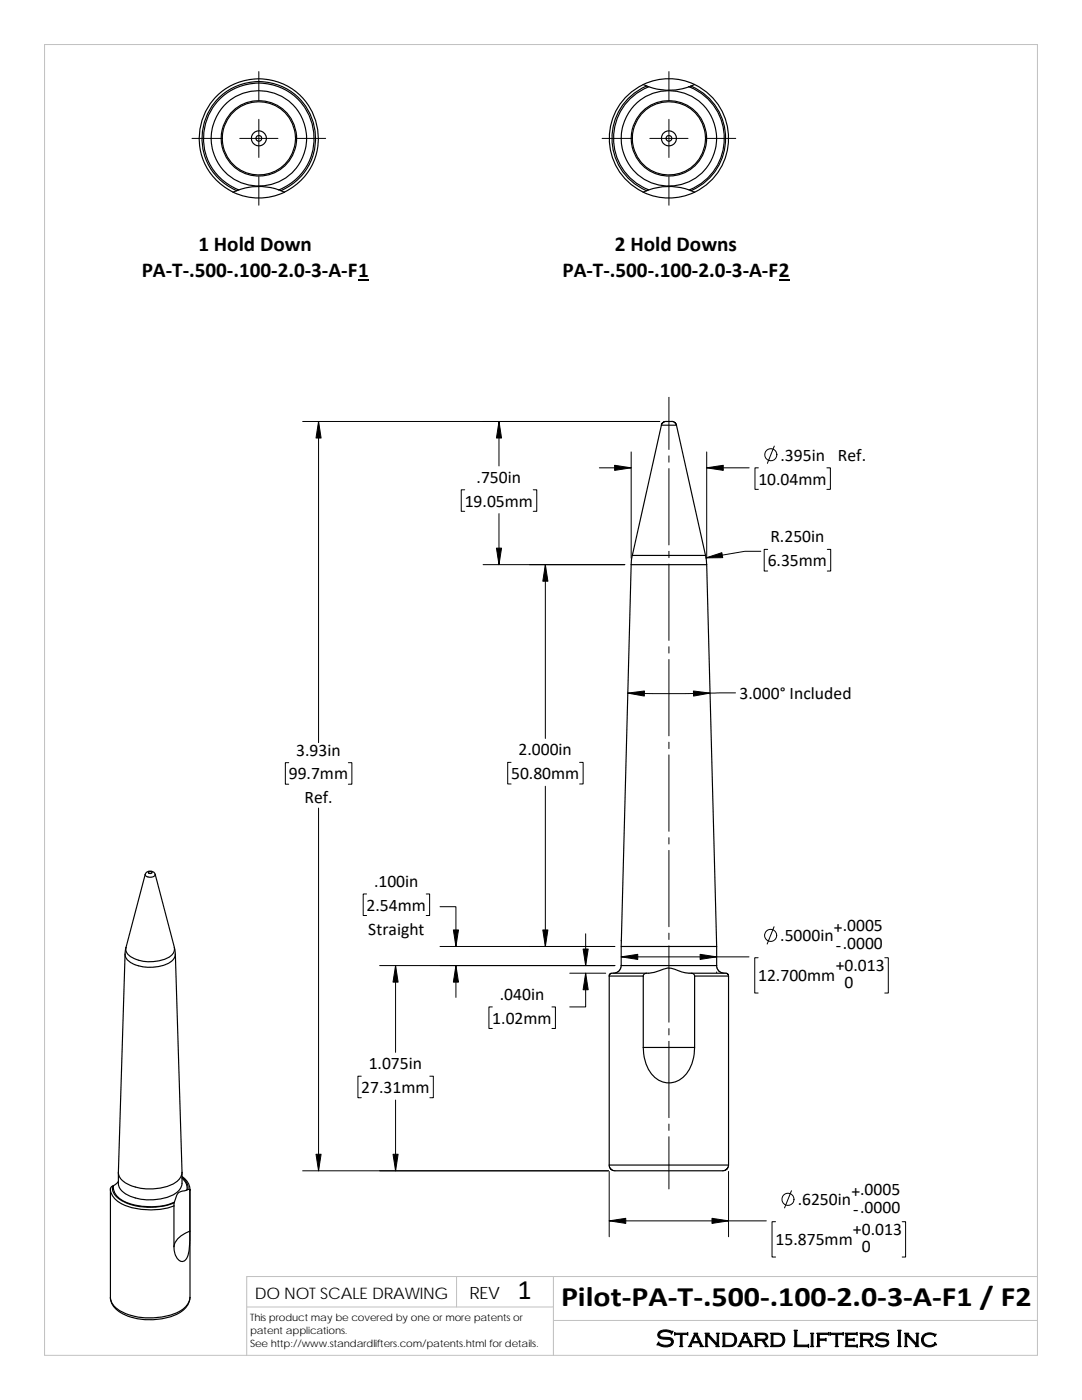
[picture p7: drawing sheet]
<svg xmlns="http://www.w3.org/2000/svg" width="216mm" height="279mm" viewBox="0 0 216 279" stroke-linecap="round" stroke-linejoin="round" font-family="sans-serif">
<path d="M8.9 8.9h198.1v261.6h-198.1zM91.1 254.8v6M110.4 254.8v15.7M207 254.8h-157.8v15.7M49.2 260.8h61.2M110.4 263.5h96.6" fill="none" stroke="#c0c0c0" stroke-width=".2"/>
<g fill="none" stroke="#000" stroke-width=".23">
<path d="M125.6 19.9a11.6 11.6 0 0 1 3.9-2.6 12.7 12.7 0 0 0 8.1 .1 11.1 11.1 0 0 1 6.9 10.3 11.1 11.1 0 0 1-7 10.2 13.1 13.1 0 0 0-8.2-.1 11.1 11.1 0 0 1-3.7-17.9zM128.4 16.9a11.9 11.9 0 0 0-6.8 10.7 11.9 11.9 0 0 0 6.8 10.8M128.4 16.9l.7 .3M128.4 16.9a11.9 11.9 0 0 1 10.2 0M129.1 17.2a11.3 11.3 0 0 0-7 10.4 11.3 11.3 0 0 0 6.9 10.5M129.1 17.2l.4 .1M137.9 17.2a11.3 11.3 0 0 1 6.9 10.4 11.3 11.3 0 0 1-6.9 10.5M137.9 17.2l-.4 .1M138.6 16.9a11.9 11.9 0 0 1 6.8 10.7 11.9 11.9 0 0 1-6.8 10.8M138.6 16.9l-.7 .3M47.2 38.1a11.3 11.3 0 0 1-4.5-17.4 11.3 11.3 0 0 1 17.9 0 11.3 11.3 0 0 1-4.5 17.4M47.2 38.1l-.7 .3"/>
<path d="M47.6 37.9l-.4 .2M47.6 37.9a11.9 11.9 0 0 1 8.1 0M55.6 37.9a11 11 0 0 0 4.8-17 11 11 0 0 0-17.6 .1 11 11 0 0 0 4.8 16.9M55.7 37.9l.4 .2M56.1 38.1l.7 .3a11.9 11.9 0 0 1-10.3 0M56.7 38.3a11.9 11.9 0 0 0 4.2-18.1 11.9 11.9 0 0 0-18.6 0 11.9 11.9 0 0 0 4.2 18.2M128.4 38.4a11.9 11.9 0 0 0 10.2 0M129.1 38.1l-.7 .3M129.5 37.9l-.4 .2M137.5 37.9l.4 .2M137.9 38.1l.7 .3M132 84.9l-5.8 25.9"/>
<path d="M132 84.9h3M135 84.9l5.8 25.9M135 84.9l-.4-.6-.5-.2h-1.5l-.5 .4-.1 .4M125.9 112.7l-1.9 80M125.9 112.7h15.1M126.2 110.8l-.3 1.9M126.2 110.8h14.6M140.8 110.8l.2 1.9M141 112.7l2 76.2M29 174.5a1.08 1.08 0 0 1 1-.7 1.08 1.08 0 0 1 1 .7M29 174.5a1.13 1.13 0 0 0 2 0M29 174.5l-3.9 14.6"/>
<path d="M29.6 174h.5l.3 .2a.38 .38 0 0 1-.5 .2 .38 .38 0 0 1-.3-.4zM31 174.5l3.8 14.6a2.02 2.02 0 0 1-1.7 2.2 7.7 7.7 0 0 1-7.4-.7 1.5 1.5 0 0 1-.6-1.5M25 190.4l-1.4 43.6a3.4 3.4 0 0 0 2.8 2.7 11.1 11.1 0 0 0 8.5-.6 2.65 2.65 0 0 0 1.4-2.1l-1.3-43.6M25 190.4a2.97 2.97 0 0 0 2.6 2.3 8.4 8.4 0 0 0 6.6-.8l.5-.6 .3-.9M25.1 189.1l-.1 1.3M34.8 189.1l.2 1.3M121.6 194.8h6.8M121.6 194.8v37.7M124 192.7h19M124 192.7l-.1 .5-.4 .5-.5 .4-.6 .1M124 188.9h19M128.4 194.8a1.01 1.01 0 0 1 1.1-.6l1.1-.1a8.2 8.2 0 0 1 3.3-.9l.7 .2a10.7 10.7 0 0 0 3.6 .9l.4 .5"/>
<path d="M128.4 194.8v14.2M129.1 194.2h-7.1l-.3 .2-.1 .4M137.9 194.2h7l.3 .2 .2 .4M138.6 194.8h6.8M138.6 194.8v14.2M143 188.9v3.8M143 192.7l.1 .6 .4 .5 .5 .3 .5 .1M145.4 194.8v37.7M128.4 209h10.2M128.4 209a7.5 7.5 0 0 0 2.9 6.5 4.5 4.5 0 0 0 6.5-2.5l.4-1.2 .4-2.8M22 237.4a3.8 3.8 0 0 0 2.9 3.1 14.6 14.6 0 0 0 9.8 .2M22.4 236.7l-.4 .5v21.7"/>
<path d="M22.4 236.7a3 3 0 0 0 2.2 3.1 12.7 12.7 0 0 0 10.2 .2v-.1M22.6 236.6l-.2 .1M23.6 234v2.2a3.4 3.4 0 0 0 2.8 2.7 11 11 0 0 0 8.5-.7 2.66 2.66 0 0 0 1.4-2v-2.2M23.6 235.8l-1 .8a2.84 2.84 0 0 0 1.5 2.8 12.7 12.7 0 0 0 10.7 .5 2.63 2.63 0 0 1 1.4-2.1l1.1-.3M36.3 234.8a3.1 3.1 0 0 1 1.6 2.8l-.2-.3-.4 .2M36.3 235.1l.9 1.2 .1 1.2M36.3 235l.8 .8a1.99 1.99 0 0 1 .4 1.6M37.9 237.4v21.5M121.6 232.5h23.8M121.6 232.5v.4l.3 .5 .9 .3h21.4l.8-.3 .4-.9M22 258.9a3.9 3.9 0 0 0 2.8 3.5 12.9 12.9 0 0 0 11.5-.7 3.6 3.6 0 0 0 1.6-2.8M22 258.9a3.8 3.8 0 0 0 3 3.2 13.7 13.7 0 0 0 11.2-.6 3.4 3.4 0 0 0 1.7-2.6"/>
<path d="M34.7 240.7v8.1M34.8 240.1l-.1 .6M35.8 246.9l1-.7 1.1-.5a11.2 11.2 0 0 1-.8 5.6 1.02 1.02 0 0 1-.9 .5 1.02 1.02 0 0 1-.9-.7 2.98 2.98 0 0 1 .5-4.2z"/>
<circle cx="51.7" cy="27.6" r=".58"/>
<circle cx="51.7" cy="27.6" r="7.3"/>
<circle cx="51.7" cy="27.6" r="9.5"/>
<circle cx="51.7" cy="27.6" r="1.49"/>
<circle cx="51.7" cy="27.6" r="7.5"/>
<circle cx="133.5" cy="27.6" r="1.5"/>
<circle cx="133.5" cy="27.6" r=".57"/>
<circle cx="133.5" cy="27.6" r="7.5"/>
<circle cx="133.5" cy="27.6" r="7.3"/>
<circle cx="133.5" cy="27.6" r="9.5"/>
</g>
<g fill="none" stroke="#000" stroke-width=".2">
<path d="M51.6 14.3v5.7M133.5 14.3v5.7M38.3 27.6h5.7M47.8 27.6h7.7M51.6 23.8v7.6M51.6 35.2v5.8M59.3 27.6h5.7M120.1 27.6h5.8M129.7 27.6h7.6M133.5 23.8v7.6M133.5 35.2v5.8M141.1 27.6h5.7"/>
<path d="M133.5 79.3v10.4M60.4 84.1h71.2M63.6 84.1v64.1M92.7 97.7h-.7v4.3h.7M99.6 84.1v8.9M106.4 97.7h.7v4.3h-.7M119.6 93.4h6.3M125.9 90.2v21.2M133.5 91v1.2M133.5 93.5v15.3M141 90.2v21.2M141 93.4h8.5"/>
<path d="M151.3 93.4h-.7v4.3h.7M154.5 89l-1.4 3.5M165 93.4h.7v4.3h-.7M96.4 112.7h28.3M99.6 102.5v10.2M108.8 112.7v34.7M133.5 110v1.3M133.5 112.6v15.2M151.8 110h-3.2l-7.7 1.3M153.2 109.6h-.7v4.4h.7M165.1 109.6h.7v4.4h-.7M133.5 129.1v1.2"/>
<path d="M133.5 131.6v15.3M146.8 138.3l-12.8 .1-8.7-.1M57.6 152.2h-.7v4.3h.7M69.5 152.2h.7v4.3h-.7M102 152.1h-.7v4.4h.7M108.8 156.9v32M115.7 152.1h.7v4.4h-.7M133.5 148.1v1.3M133.5 150.7v15.2M63.6 161.3v72.4M73.2 178.4h-.7v4.3h.7M85 178.4h.7v4.3h-.7"/>
<path d="M133.5 167.2v1.2M133.5 169.7v15.3M75.8 192.7h46.9M78.9 192.7v17.3M87.8 181h3.2v7.9M87.8 188.9h34.9M91 192.7v6.4M113.7 194.2h7.2M116.9 194.2v6.8h-3.2M116.9 186.4v6.3M124 191h25.5M124 187.6v.2"/>
<path d="M133.5 186.2v1.3M133.5 188.8v15.2M143 194v.1M151.3 191.1h-.7v7.1h.7M154.5 185l-1.4 3.4M176.6 191.1h.6v7.1h-.6M72.1 214.8h-.7v4.3h.7M78.9 219.5v14.2M85.8 214.8h.7v4.3h-.7M98.2 201h-.6v4.3h.6M110.1 201h.7v4.3h-.7M133.5 205.3v1.2"/>
<path d="M133.5 207.8v15.3M60.4 233.7h61M121.6 233.8v13M133.5 224.3v1.3M133.5 226.9v10.4M145.4 233.8v13M157.9 237.6l-1.4 3.5M121.6 243.6h31.3M154.7 243.8h-.6v7.1h.6M180 243.8h.7v7.1h-.7"/>
<circle cx="153.8" cy="90.8" r="1.21"/>
<circle cx="153.8" cy="186.7" r="1.2"/>
<circle cx="157.2" cy="239.3" r="1.21"/>
</g>
<g fill="#000" stroke="#000" stroke-width=".2">
<path d="M63.6 84.1l.5 3.3h-1z" fill-rule="evenodd"/>
<path d="M99.6 84.1l.5 3.3h-1z" fill-rule="evenodd"/>
<path d="M122.6 92.9l3.3 .5-3.3 .5z" fill-rule="evenodd"/>
<path d="M141 93.4l3.3-.5v1z" fill-rule="evenodd"/>
<path d="M99.1 109.4h1l-.5 3.3z" fill-rule="evenodd"/>
<path d="M108.8 112.7l.5 3.3h-1z" fill-rule="evenodd"/>
<path d="M140.9 111.3l3.1-1 .2 1z" fill-rule="evenodd"/>
<path d="M125.3 138.3l3.3-.4v1z" fill-rule="evenodd"/>
<path d="M138.4 137.9l3.3 .4-3.3 .6z" fill-rule="evenodd"/>
<path d="M78.9 192.7l.5 3.3h-1z" fill-rule="evenodd"/>
<path d="M90.5 185.6h1l-.5 3.3z" fill-rule="evenodd"/>
<path d="M91 192.7l.5 3.3h-1z" fill-rule="evenodd"/>
<path d="M108.3 185.6h1l-.5 3.3z" fill-rule="evenodd"/>
<path d="M116.9 194.2l.5 3.3h-1z" fill-rule="evenodd"/>
<path d="M116.4 189.4h1l-.5 3.3z" fill-rule="evenodd"/>
<path d="M124 191l3.3-.5v1z" fill-rule="evenodd"/>
<path d="M139.7 190.5l3.3 .5-3.3 .5z" fill-rule="evenodd"/>
<path d="M63.1 230.4h1l-.5 3.3z" fill-rule="evenodd"/>
<path d="M78.4 230.4h1l-.5 3.3z" fill-rule="evenodd"/>
<path d="M121.6 243.6l3.3-.5v1.1z" fill-rule="evenodd"/>
<path d="M142.1 243.1l3.3 .5-3.3 .6z" fill-rule="evenodd"/>
</g>
<path d="M71.4 55.9h2.2M155.4 55.9h2.1" fill="none" stroke="#000" stroke-width=".28"/>
<g font-size="5.6">
<text x="103.3" y="259.2">1</text>
<text x="112" y="260.7">Pilot‐PA‐T‐.500‐.100‐2.0‐3‐A‐F1 / F2</text>
</g>
<text font-size="4.9" x="130.9" y="268.8">Standard Lifters Inc</text>
<g font-size="4.2">
<text x="39.6" y="50.1">1 Hold Down</text>
<text x="122.7" y="50">2 Hold Downs</text>
<text x="28.3" y="55.3">PA‐T‐.500‐.100‐2.0‐3‐A‐F1</text>
<text x="112.2" y="55.3">PA‐T‐.500‐.100‐2.0‐3‐A‐F2</text>
</g>
<g font-size="3.5">
<text x="155.7" y="91.9">.395in</text>
<text x="167.2" y="91.9">Ref.</text>
<text x="92.7" y="101.1">19.05mm</text>
<text x="95.1" y="96.3">.750in</text>
<text x="151.3" y="96.7">10.04mm</text>
<text x="153.2" y="113">6.35mm</text>
<text x="153.7" y="108.2">R.250in</text>
<text x="147.6" y="139.5">3.000° Included</text>
<text x="57.6" y="155.6">99.7mm</text>
<text x="59.1" y="150.8">3.93in</text>
<text x="102" y="155.5">50.80mm</text>
<text x="103.5" y="150.7">2.000in</text>
<text x="60.7" y="160.3">Ref.</text>
<text x="74.6" y="177">.100in</text>
<text x="73.2" y="181.8">2.54mm</text>
<text x="73.5" y="186.5">Straight</text>
<text x="155.7" y="187.9">.5000in</text>
<text x="166.4" y="186.2">+.0005</text>
<text x="166.8" y="189.7">‐.0000</text>
<text x="151.3" y="195.7">12.700mm</text>
<text x="166.8" y="193.7">+0.013</text>
<text x="168.5" y="197.2">0</text>
<text x="99.7" y="199.5">.040in</text>
<text x="98.2" y="204.3">1.02mm</text>
<text x="73.6" y="213.4">1.075in</text>
<text x="72.1" y="218.1">27.31mm</text>
<text x="169.9" y="238.9">+.0005</text>
<text x="159.2" y="240.6">.6250in</text>
<text x="170.2" y="242.4">‐.0000</text>
<text x="154.7" y="248.4">15.875mm</text>
<text x="170.2" y="246.4">+0.013</text>
<text x="172" y="249.9">0</text>
</g>
<text font-size="3.4" x="93.7" y="259.2">REV</text>
<text font-size="3.2" x="50.8" y="259.3">DO NOT SCALE DRAWING</text>
<g font-size="2">
<text x="49.9" y="263.7">This product may be covered by one or more patents or</text>
<text x="49.9" y="266.2">patent applications.</text>
<text x="49.9" y="268.8">See http://www.standardlifters.com/patents.html for details.</text>
</g>
</svg>
